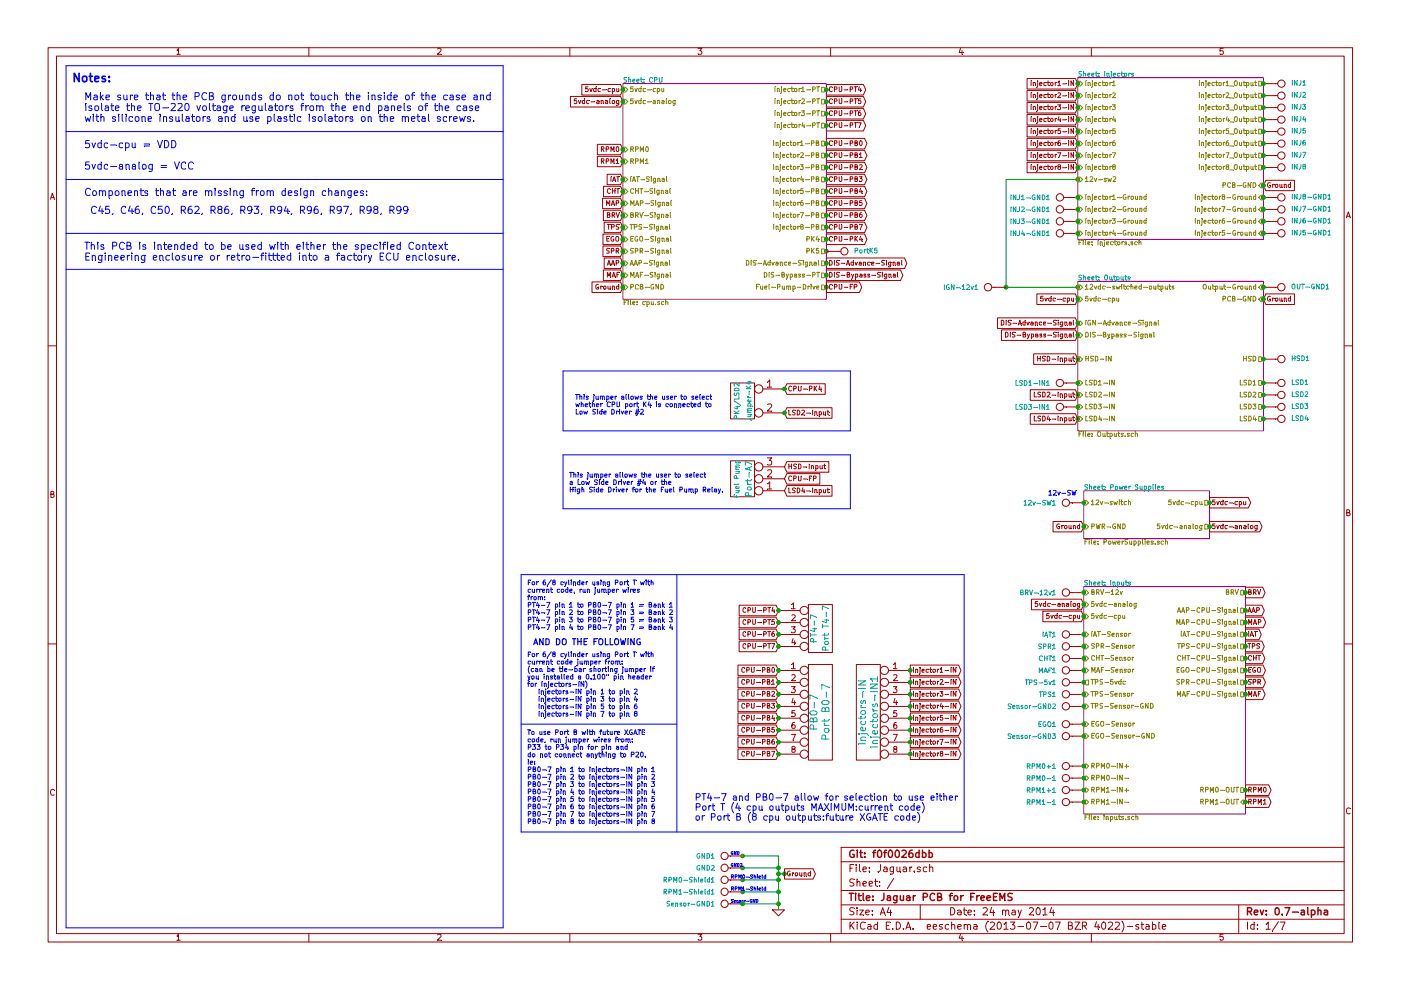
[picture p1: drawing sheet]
EESchema Schematic File Version 2
LIBS:opto
LIBS:power
LIBS:conn
LIBS:transistors
LIBS:device
LIBS:Jaguar
LIBS:Jaguar-cache
EELAYER 27 0
EELAYER END
$Descr A4 11693 8268
encoding utf-8
Sheet 1 7
Title "Jaguar PCB for FreeEMS"
Date "24 may 2014"
Rev "0.7-alpha"
Comp "Git: f0f0026dbb"
Comment1 ""
Comment2 ""
Comment3 ""
Comment4 ""
$EndDescr
Text GLabel 9050 5150 0    40   Input ~ 0
5vdc-cpu
Text GLabel 9000 2500 0    40   Input ~ 0
5vdc-cpu
Text Notes 750  1800 0    60   ~ 0
C45, C46, C50, R62, R86, R93, R94, R96, R97, R98, R99
Text Notes 700  1650 0    60   ~ 0
Components that are missing from design changes:
Connection ~ 6550 7300
Connection ~ 6500 7550
Wire Wire Line
	6500 7550 6200 7550
Connection ~ 6500 7300
Wire Wire Line
	6500 7300 6550 7300
Wire Wire Line
	6200 7150 6500 7150
Wire Notes Line
	4350 6050 5650 6050
Wire Notes Line
	4350 6950 4350 4800
Wire Notes Line
	4350 6950 8050 6950
Wire Notes Line
	4350 4800 8050 4800
Connection ~ 6200 7150
Connection ~ 6200 7250
Wire Notes Line
	550  7750 550  550 
Wire Notes Line
	550  7750 4200 7750
Wire Notes Line
	4200 7750 4200 550 
Wire Notes Line
	4200 550  550  550 
Wire Wire Line
	6500 7450 6200 7450
Wire Wire Line
	6200 7250 6500 7250
Connection ~ 6500 7250
Wire Wire Line
	6500 7350 6200 7350
Connection ~ 6500 7350
Connection ~ 6200 7350
Connection ~ 6200 7450
Connection ~ 6500 7450
Wire Wire Line
	6500 7150 6500 7600
Wire Wire Line
	9000 1500 8400 1500
Wire Wire Line
	8400 1500 8400 2400
Wire Wire Line
	8400 2400 9000 2400
Connection ~ 6900 2100
Connection ~ 8400 2400
Connection ~ 9000 2400
Connection ~ 9000 1500
Text GLabel 10400 5100 2    40   Output ~ 0
AAP
Text GLabel 5200 2200 0    40   Input ~ 0
AAP
Text GLabel 9000 2800 0    40   Input ~ 0
DIS-Bypass-Signal
Text GLabel 9000 2700 0    40   Input ~ 0
DIS-Advance-Signal
Text GLabel 6900 2300 2    40   Output ~ 0
DIS-Bypass-Signal
Text GLabel 6900 2200 2    40   Output ~ 0
DIS-Advance-Signal
$Comp
L CONN_1 INJ8
U 1 1
P 10700 1400
F 0 "INJ8" H 10780 1400 40  0000 L CNN
F 1 "INJ8" H 10700 1455 30  0001 C CNN
F 2 "" H 10700 1400 60  0001 C CNN
F 3 "" H 10700 1400 60  0001 C CNN
	1    10700 1400
	1    0    0    -1  
$EndComp
$Comp
L CONN_1 INJ7
U 1 1
P 10700 1300
F 0 "INJ7" H 10780 1300 40  0000 L CNN
F 1 "INJ7" H 10700 1355 30  0001 C CNN
F 2 "" H 10700 1300 60  0001 C CNN
F 3 "" H 10700 1300 60  0001 C CNN
	1    10700 1300
	1    0    0    -1  
$EndComp
$Comp
L CONN_1 INJ6
U 1 1
P 10700 1200
F 0 "INJ6" H 10780 1200 40  0000 L CNN
F 1 "INJ6" H 10700 1255 30  0001 C CNN
F 2 "" H 10700 1200 60  0001 C CNN
F 3 "" H 10700 1200 60  0001 C CNN
	1    10700 1200
	1    0    0    -1  
$EndComp
$Comp
L CONN_1 INJ5
U 1 1
P 10700 1100
F 0 "INJ5" H 10780 1100 40  0000 L CNN
F 1 "INJ5" H 10700 1155 30  0001 C CNN
F 2 "" H 10700 1100 60  0001 C CNN
F 3 "" H 10700 1100 60  0001 C CNN
	1    10700 1100
	1    0    0    -1  
$EndComp
$Comp
L CONN_1 INJ4
U 1 1
P 10700 1000
F 0 "INJ4" H 10780 1000 40  0000 L CNN
F 1 "INJ4" H 10700 1055 30  0001 C CNN
F 2 "" H 10700 1000 60  0001 C CNN
F 3 "" H 10700 1000 60  0001 C CNN
	1    10700 1000
	1    0    0    -1  
$EndComp
$Comp
L CONN_1 INJ3
U 1 1
P 10700 900
F 0 "INJ3" H 10780 900 40  0000 L CNN
F 1 "INJ3" H 10700 955 30  0001 C CNN
F 2 "" H 10700 900 60  0001 C CNN
F 3 "" H 10700 900 60  0001 C CNN
	1    10700 900 
	1    0    0    -1  
$EndComp
$Comp
L CONN_1 INJ2
U 1 1
P 10700 800
F 0 "INJ2" H 10780 800 40  0000 L CNN
F 1 "INJ2" H 10700 855 30  0001 C CNN
F 2 "" H 10700 800 60  0001 C CNN
F 3 "" H 10700 800 60  0001 C CNN
	1    10700 800 
	1    0    0    -1  
$EndComp
$Comp
L CONN_1 INJ1
U 1 1
P 10700 700
F 0 "INJ1" H 10780 700 40  0000 L CNN
F 1 "INJ1" H 10700 755 30  0001 C CNN
F 2 "" H 10700 700 60  0001 C CNN
F 3 "" H 10700 700 60  0001 C CNN
	1    10700 700 
	1    0    0    -1  
$EndComp
Text GLabel 6550 3250 2    40   Input ~ 0
CPU-PK4
Text GLabel 6900 2000 2    40   Output ~ 0
CPU-PK4
$Comp
L CONN_1 PortK5
U 1 1
P 7050 2100
F 0 "PortK5" H 7130 2100 40  0000 L CNN
F 1 "PortK5" H 7050 2155 30  0001 C CNN
F 2 "" H 7050 2100 60  0001 C CNN
F 3 "" H 7050 2100 60  0001 C CNN
	1    7050 2100
	1    0    0    -1  
$EndComp
Text GLabel 5200 2300 0    40   Input ~ 0
MAF
Text GLabel 10400 5800 2    40   Output ~ 0
MAF
$Comp
L CONN_1 INJ8-GND1
U 1 1
P 10700 1650
F 0 "INJ8-GND1" H 10780 1650 40  0000 L CNN
F 1 "INJ8-GND" H 10700 1705 30  0001 C CNN
F 2 "" H 10700 1650 60  0001 C CNN
F 3 "" H 10700 1650 60  0001 C CNN
	1    10700 1650
	1    0    0    -1  
$EndComp
$Comp
L CONN_1 INJ7-GND1
U 1 1
P 10700 1750
F 0 "INJ7-GND1" H 10780 1750 40  0000 L CNN
F 1 "INJ7-GND" H 10700 1805 30  0001 C CNN
F 2 "" H 10700 1750 60  0001 C CNN
F 3 "" H 10700 1750 60  0001 C CNN
	1    10700 1750
	1    0    0    -1  
$EndComp
$Comp
L CONN_1 INJ6-GND1
U 1 1
P 10700 1850
F 0 "INJ6-GND1" H 10780 1850 40  0000 L CNN
F 1 "INJ6-GND" H 10700 1905 30  0001 C CNN
F 2 "" H 10700 1850 60  0001 C CNN
F 3 "" H 10700 1850 60  0001 C CNN
	1    10700 1850
	1    0    0    -1  
$EndComp
$Comp
L CONN_1 INJ5-GND1
U 1 1
P 10700 1950
F 0 "INJ5-GND1" H 10780 1950 40  0000 L CNN
F 1 "INJ5-GND" H 10700 2005 30  0001 C CNN
F 2 "" H 10700 1950 60  0001 C CNN
F 3 "" H 10700 1950 60  0001 C CNN
	1    10700 1950
	1    0    0    -1  
$EndComp
$Comp
L CONN_1 INJ4-GND1
U 1 1
P 8850 1950
F 0 "INJ4-GND1" H 8930 1950 40  0000 L CNN
F 1 "INJ4-GND" H 8850 2005 30  0001 C CNN
F 2 "" H 8850 1950 60  0001 C CNN
F 3 "" H 8850 1950 60  0001 C CNN
	1    8850 1950
	-1   0    0    1   
$EndComp
$Comp
L CONN_1 INJ3-GND1
U 1 1
P 8850 1850
F 0 "INJ3-GND1" H 8930 1850 40  0000 L CNN
F 1 "INJ3-GND" H 8850 1905 30  0001 C CNN
F 2 "" H 8850 1850 60  0001 C CNN
F 3 "" H 8850 1850 60  0001 C CNN
	1    8850 1850
	-1   0    0    1   
$EndComp
Text GLabel 9050 4400 0    40   Input ~ 0
Ground
Text GLabel 5200 2400 0    40   Input ~ 0
Ground
Text GLabel 10550 1550 2    40   Input ~ 0
Ground
Text Notes 6100 7550 0    25   ~ 0
Sensor-GND
Text Notes 8750 4150 0    40   ~ 0
12v-SW
Text Notes 700  1250 0    60   ~ 0
5vdc-cpu = VDD\n\n5vdc-analog = VCC
$Comp
L CONN_1 Sensor-GND1
U 1 1
P 6050 7550
F 0 "Sensor-GND1" H 6130 7550 40  0000 L CNN
F 1 "Sensor-GND" H 6050 7605 30  0001 C CNN
F 2 "" H 6050 7550 60  0001 C CNN
F 3 "" H 6050 7550 60  0001 C CNN
	1    6050 7550
	-1   0    0    1   
$EndComp
Text Notes 6100 7450 0    30   ~ 0
RPM1-Shield
Text Notes 6100 7350 0    30   ~ 0
RPM0-Shield
$Comp
L CONN_1 RPM1-Shield1
U 1 1
P 6050 7450
F 0 "RPM1-Shield1" H 6130 7450 40  0000 L CNN
F 1 "RPM1-Shield" H 6050 7505 30  0001 C CNN
F 2 "" H 6050 7450 60  0001 C CNN
F 3 "" H 6050 7450 60  0001 C CNN
	1    6050 7450
	-1   0    0    1   
$EndComp
$Comp
L CONN_1 RPM0-Shield1
U 1 1
P 6050 7350
F 0 "RPM0-Shield1" H 6130 7350 40  0000 L CNN
F 1 "RPM0-Shield" H 6050 7405 30  0001 C CNN
F 2 "" H 6050 7350 60  0001 C CNN
F 3 "" H 6050 7350 60  0001 C CNN
	1    6050 7350
	-1   0    0    1   
$EndComp
Text Notes 6100 7250 0    25   ~ 0
GND2
Text Notes 6100 7150 0    25   ~ 0
GND
$Comp
L CONN_1 INJ2-GND1
U 1 1
P 8850 1750
F 0 "INJ2-GND1" H 8930 1750 40  0000 L CNN
F 1 "INJ2-GND" H 8850 1805 30  0001 C CNN
F 2 "" H 8850 1750 60  0001 C CNN
F 3 "" H 8850 1750 60  0001 C CNN
	1    8850 1750
	-1   0    0    1   
$EndComp
$Comp
L CONN_1 MAF1
U 1 1
P 8900 5600
F 0 "MAF1" H 8980 5600 40  0000 L CNN
F 1 "MAF" H 8900 5655 30  0001 C CNN
F 2 "" H 8900 5600 60  0001 C CNN
F 3 "" H 8900 5600 60  0001 C CNN
	1    8900 5600
	-1   0    0    1   
$EndComp
$Comp
L CONN_1 LSD1-IN1
U 1 1
P 8850 3200
F 0 "LSD1-IN1" H 8930 3200 40  0000 L CNN
F 1 "LSD1-IN" H 8850 3255 30  0001 C CNN
F 2 "" H 8850 3200 60  0001 C CNN
F 3 "" H 8850 3200 60  0001 C CNN
	1    8850 3200
	-1   0    0    1   
$EndComp
Text Notes 700  850  0    60   ~ 0
Make sure that the PCB grounds do not touch the inside of the case and \nisolate the TO-220 voltage regulators from the end panels of the case\nwith silicone insulators and use plastic isolators on the metal screws.
Text GLabel 6500 6300 0    40   Input ~ 0
CPU-PB7
Text GLabel 6500 6200 0    40   Input ~ 0
CPU-PB6
Text GLabel 6500 6100 0    40   Input ~ 0
CPU-PB5
Text GLabel 6500 6000 0    40   Input ~ 0
CPU-PB4
Text GLabel 6500 5900 0    40   Input ~ 0
CPU-PB3
Text GLabel 6500 5800 0    40   Input ~ 0
CPU-PB2
Text GLabel 6500 5700 0    40   Input ~ 0
CPU-PB1
Text GLabel 6500 5600 0    40   Input ~ 0
CPU-PB0
Text GLabel 6900 1900 2    40   Output ~ 0
CPU-PB7
Text GLabel 6900 1800 2    40   Output ~ 0
CPU-PB6
Text GLabel 6900 1700 2    40   Output ~ 0
CPU-PB5
Text GLabel 6900 1600 2    40   Output ~ 0
CPU-PB4
Text GLabel 6900 1500 2    40   Output ~ 0
CPU-PB3
Text GLabel 6900 1400 2    40   Output ~ 0
CPU-PB2
Text GLabel 6900 1300 2    40   Output ~ 0
CPU-PB1
Text GLabel 6900 1200 2    40   Output ~ 0
CPU-PB0
Text GLabel 6500 5400 0    40   Input ~ 0
CPU-PT7
Text GLabel 6500 5300 0    40   Input ~ 0
CPU-PT6
Text GLabel 6500 5200 0    40   Input ~ 0
CPU-PT5
Text GLabel 6500 5100 0    40   Input ~ 0
CPU-PT4
Text GLabel 6900 1050 2    40   Output ~ 0
CPU-PT7
Text GLabel 6900 950  2    40   Output ~ 0
CPU-PT6
Text GLabel 6900 850  2    40   Output ~ 0
CPU-PT5
Text GLabel 6900 750  2    40   Output ~ 0
CPU-PT4
$Comp
L CONN_1 LSD2
U 1 1
P 10700 3300
F 0 "LSD2" H 10780 3300 40  0000 L CNN
F 1 "LSD2" H 10700 3355 30  0001 C CNN
F 2 "" H 10700 3300 60  0001 C CNN
F 3 "" H 10700 3300 60  0001 C CNN
	1    10700 3300
	1    0    0    -1  
$EndComp
Text Notes 4450 5400 0    50   ~ 10
AND DO THE FOLLOWING
Text GLabel 7600 6300 2    40   Output ~ 0
Injector8-IN
Text GLabel 7600 6200 2    40   Output ~ 0
Injector7-IN
$Comp
L CONN_8 Injectors-IN1
U 1 1
P 7250 5950
F 0 "Injectors-IN1" V 7200 5950 60  0000 C CNN
F 1 "Injectors-IN" V 7300 5950 60  0000 C CNN
F 2 "" H 7250 5950 60  0001 C CNN
F 3 "" H 7250 5950 60  0001 C CNN
	1    7250 5950
	-1   0    0    -1  
$EndComp
$Comp
L CONN_1 LSD1
U 1 1
P 10700 3200
F 0 "LSD1" H 10780 3200 40  0000 L CNN
F 1 "LSD1" H 10700 3255 30  0001 C CNN
F 2 "" H 10700 3200 60  0001 C CNN
F 3 "" H 10700 3200 60  0001 C CNN
	1    10700 3200
	1    0    0    -1  
$EndComp
Text GLabel 9000 1400 0    40   Input ~ 0
Injector8-IN
Text GLabel 9000 1300 0    40   Input ~ 0
Injector7-IN
$Comp
L CONN_4 PT4-7
U 1 1
P 6850 5250
F 0 "PT4-7" V 6800 5250 50  0000 C CNN
F 1 "Port T4-7" V 6900 5250 50  0000 C CNN
F 2 "" H 6850 5250 60  0001 C CNN
F 3 "" H 6850 5250 60  0001 C CNN
	1    6850 5250
	1    0    0    -1  
$EndComp
$Comp
L CONN_8 PB0-7
U 1 1
P 6850 5950
F 0 "PB0-7" V 6800 5950 60  0000 C CNN
F 1 "Port B0-7" V 6900 5950 60  0000 C CNN
F 2 "" H 6850 5950 60  0001 C CNN
F 3 "" H 6850 5950 60  0001 C CNN
	1    6850 5950
	1    0    0    -1  
$EndComp
Text Notes 4400 6150 0    40   ~ 0
To use Port B with future XGATE \ncode, run jumper wires from:\nP33 to P34 pin for pin and \ndo not connect anything to P20.\nie: \nPB0-7 pin 1 to Injectors-IN pin 1\nPB0-7 pin 2 to Injectors-IN pin 2\nPB0-7 pin 3 to Injectors-IN pin 3\nPB0-7 pin 4 to Injectors-IN pin 4\nPB0-7 pin 5 to Injectors-IN pin 5\nPB0-7 pin 6 to Injectors-IN pin 6\nPB0-7 pin 7 to Injectors-IN pin 7\nPB0-7 pin 8 to Injectors-IN pin 8\n
Text Notes 4400 5500 0    40   ~ 0
For 6/8 cylinder using Port T with\ncurrent code jumper from:\n(can be tie-bar shorting jumper if \nyou installed a 0.100" pin header \nfor Injectors-IN)\n   Injectors-IN pin 1 to pin 2\n   Injectors-IN pin 3 to pin 4\n   Injectors-IN pin 5 to pin 6\n   Injectors-IN pin 7 to pin 8
Text Notes 4400 4900 0    40   ~ 0
For 6/8 cylinder using Port T with\ncurrent code, run jumper wires \nfrom: \nPT4-7 pin 1 to PB0-7 pin 1 = Bank 1\nPT4-7 pin 2 to PB0-7 pin 3 = Bank 2\nPT4-7 pin 3 to PB0-7 pin 5 = Bank 3\nPT4-7 pin 4 to PB0-7 pin 7 = Bank 4
Text Notes 5800 6700 0    55   ~ 0
PT4-7 and PB0-7 allow for selection to use either \nPort T (4 cpu outputs MAXIMUM:current code)\nor Port B (8 cpu outputs:future XGATE code)
Text GLabel 7600 6100 2    40   Output ~ 0
Injector6-IN
Text GLabel 7600 6000 2    40   Output ~ 0
Injector5-IN
Text GLabel 7600 5900 2    40   Output ~ 0
Injector4-IN
Text GLabel 7600 5800 2    40   Output ~ 0
Injector3-IN
Text GLabel 7600 5700 2    40   Output ~ 0
Injector2-IN
Text GLabel 9000 1200 0    40   Input ~ 0
Injector6-IN
Text GLabel 9000 1100 0    40   Input ~ 0
Injector5-IN
Text GLabel 9000 1000 0    40   Input ~ 0
Injector4-IN
Text GLabel 9000 900  0    40   Input ~ 0
Injector3-IN
Text GLabel 9000 800  0    40   Input ~ 0
Injector2-IN
Text GLabel 7600 5600 2    40   Output ~ 0
Injector1-IN
Text GLabel 9000 700  0    40   Input ~ 0
Injector1-IN
$Sheet
S 5200 700  1700 1800
U 4F0A2F06
F0 "CPU" 40
F1 "cpu.sch" 40
F2 "Fuel-Pump-Drive" O R 6900 2400 40 
F3 "DIS-Advance-Signal" O R 6900 2200 40 
F4 "MAF-Signal" I L 5200 2300 40 
F5 "BRV-Signal" I L 5200 1800 40 
F6 "MAP-Signal" I L 5200 1700 40 
F7 "TPS-Signal" I L 5200 1900 40 
F8 "IAT-Signal" I L 5200 1500 40 
F9 "AAP-Signal" I L 5200 2200 40 
F10 "5vdc-analog" I L 5200 850 40 
F11 "5vdc-cpu" I L 5200 750 40 
F12 "Injector6-PB" O R 6900 1700 40 
F13 "Injector5-PB" O R 6900 1600 40 
F14 "Injector4-PB" O R 6900 1500 40 
F15 "Injector3-PB" O R 6900 1400 40 
F16 "Injector2-PB" O R 6900 1300 40 
F17 "Injector1-PB" O R 6900 1200 40 
F18 "Injector3-PT" O R 6900 950 40 
F19 "Injector2-PT" O R 6900 850 40 
F20 "Injector1-PT" O R 6900 750 40 
F21 "DIS-Bypass-PT" O R 6900 2300 40 
F22 "Injector4-PT" O R 6900 1050 40 
F23 "Injector8-PB" O R 6900 1900 40 
F24 "Injector7-PB" O R 6900 1800 40 
F25 "PCB-GND" I L 5200 2400 40 
F26 "RPM1" I L 5200 1350 40 
F27 "RPM0" I L 5200 1250 40 
F28 "PK5" O R 6900 2100 40 
F29 "SPR-Signal" I L 5200 2100 40 
F30 "PK4" O R 6900 2000 40 
F31 "EGO-Signal" I L 5200 2000 40 
F32 "CHT-Signal" I L 5200 1600 40 
$EndSheet
Text Notes 600  700  0    70   ~ 14
Notes:
$Comp
L CONN_1 IGN-12v1
U 1 1
P 8250 2400
F 0 "IGN-12v1" H 8330 2400 40  0000 L CNN
F 1 "IGN-12v" H 8250 2455 30  0001 C CNN
F 2 "" H 8250 2400 60  0001 C CNN
F 3 "" H 8250 2400 60  0001 C CNN
	1    8250 2400
	-1   0    0    1   
$EndComp
$Comp
L CONN_1 OUT-GND1
U 1 1
P 10700 2400
F 0 "OUT-GND1" H 10780 2400 40  0000 L CNN
F 1 "OUTPUT-GND" H 10700 2455 30  0001 C CNN
F 2 "" H 10700 2400 60  0001 C CNN
F 3 "" H 10700 2400 60  0001 C CNN
	1    10700 2400
	1    0    0    -1  
$EndComp
$Comp
L GND #PWR01
U 1 1
P 6500 7600
F 0 "#PWR01" H 6500 7600 30  0001 C CNN
F 1 "GND" H 6500 7530 30  0001 C CNN
F 2 "" H 6500 7600 60  0001 C CNN
F 3 "" H 6500 7600 60  0001 C CNN
	1    6500 7600
	1    0    0    -1  
$EndComp
$Comp
L CONN_1 TPS-5v1
U 1 1
P 8900 5700
F 0 "TPS-5v1" H 8980 5700 40  0000 L CNN
F 1 "TPS-5v" H 8900 5755 30  0001 C CNN
F 2 "" H 8900 5700 60  0001 C CNN
F 3 "" H 8900 5700 60  0001 C CNN
	1    8900 5700
	-1   0    0    1   
$EndComp
$Sheet
S 9050 4900 1350 1900
U 4F0BB08D
F0 "Inputs" 40
F1 "inputs.sch" 40
F2 "TPS-Sensor-GND" I L 9050 5900 40 
F3 "IAT-CPU-Signal" O R 10400 5300 40 
F4 "IAT-Sensor" I L 9050 5300 40 
F5 "TPS-CPU-Signal" O R 10400 5400 40 
F6 "TPS-Sensor" I L 9050 5800 40 
F7 "BRV" O R 10400 4950 40 
F8 "MAP-CPU-Signal" O R 10400 5200 40 
F9 "BRV-12v" I L 9050 4950 40 
F10 "TPS-5vdc" O L 9050 5700 40 
F11 "5vdc-analog" I L 9050 5050 40 
F12 "MAF-Sensor" I L 9050 5600 40 
F13 "MAF-CPU-Signal" O R 10400 5800 40 
F14 "RPM1-IN-" B L 9050 6700 40 
F15 "RPM0-IN-" B L 9050 6500 40 
F16 "RPM1-IN+" B L 9050 6600 40 
F17 "RPM0-IN+" B L 9050 6400 40 
F18 "RPM1-OUT" B R 10400 6700 40 
F19 "RPM0-OUT" O R 10400 6600 40 
F20 "AAP-CPU-Signal" O R 10400 5100 40 
F21 "SPR-Sensor" I L 9050 5400 40 
F22 "SPR-CPU-Signal" O R 10400 5700 40 
F23 "5vdc-cpu" I L 9050 5150 40 
F24 "CHT-Sensor" I L 9050 5500 40 
F25 "EGO-CPU-Signal" O R 10400 5600 40 
F26 "EGO-Sensor" I L 9050 6050 40 
F27 "EGO-Sensor-GND" I L 9050 6150 40 
F28 "CHT-CPU-Signal" O R 10400 5500 40 
$EndSheet
Text GLabel 9050 5050 0    40   Input ~ 0
5vdc-analog
Text GLabel 5200 850  0    40   Input ~ 0
5vdc-analog
$Comp
L CONN_1 GND1
U 1 1
P 6050 7150
F 0 "GND1" H 6130 7150 40  0000 L CNN
F 1 "GND" H 6050 7205 30  0001 C CNN
F 2 "" H 6050 7150 60  0001 C CNN
F 3 "" H 6050 7150 60  0001 C CNN
	1    6050 7150
	-1   0    0    1   
$EndComp
Text GLabel 5200 1800 0    40   Input ~ 0
BRV
Text GLabel 5200 1350 0    40   Input ~ 0
RPM1
Text GLabel 10400 6700 2    40   Output ~ 0
RPM1
$Comp
L CONN_1 RPM0-1
U 1 1
P 8900 6500
F 0 "RPM0-1" H 8980 6500 40  0000 L CNN
F 1 "RPM0-" H 8900 6555 30  0001 C CNN
F 2 "" H 8900 6500 60  0001 C CNN
F 3 "" H 8900 6500 60  0001 C CNN
	1    8900 6500
	-1   0    0    1   
$EndComp
$Comp
L CONN_1 INJ1-GND1
U 1 1
P 8850 1650
F 0 "INJ1-GND1" H 8930 1650 40  0000 L CNN
F 1 "INJ1-GND" H 8850 1705 30  0001 C CNN
F 2 "" H 8850 1650 60  0001 C CNN
F 3 "" H 8850 1650 60  0001 C CNN
	1    8850 1650
	-1   0    0    1   
$EndComp
$Comp
L CONN_1 RPM1-1
U 1 1
P 8900 6700
F 0 "RPM1-1" H 8980 6700 40  0000 L CNN
F 1 "RPM1-" H 8900 6755 30  0001 C CNN
F 2 "" H 8900 6700 60  0001 C CNN
F 3 "" H 8900 6700 60  0001 C CNN
	1    8900 6700
	-1   0    0    1   
$EndComp
$Comp
L CONN_1 RPM1+1
U 1 1
P 8900 6600
F 0 "RPM1+1" H 8980 6600 40  0000 L CNN
F 1 "RPM1+" H 8900 6655 30  0001 C CNN
F 2 "" H 8900 6600 60  0001 C CNN
F 3 "" H 8900 6600 60  0001 C CNN
	1    8900 6600
	-1   0    0    1   
$EndComp
$Comp
L CONN_1 HSD1
U 1 1
P 10700 3000
F 0 "HSD1" H 10780 3000 40  0000 L CNN
F 1 "HSD" H 10700 3055 30  0001 C CNN
F 2 "" H 10700 3000 60  0001 C CNN
F 3 "" H 10700 3000 60  0001 C CNN
	1    10700 3000
	1    0    0    -1  
$EndComp
$Sheet
S 9000 2350 1550 1250
U 4F0D82A1
F0 "Outputs" 40
F1 "Outputs.sch" 40
F2 "Output-Ground" I R 10550 2400 40 
F3 "12vdc-switched-outputs" I L 9000 2400 40 
F4 "IGN-Advance-Signal" B L 9000 2700 40 
F5 "DIS-Bypass-Signal" I L 9000 2800 40 
F6 "5vdc-cpu" I L 9000 2500 40 
F7 "LSD2-IN" I L 9000 3300 40 
F8 "LSD2" O R 10550 3300 40 
F9 "PCB-GND" I R 10550 2500 40 
F10 "HSD-IN" I L 9000 3000 40 
F11 "HSD" O R 10550 3000 40 
F12 "LSD1-IN" I L 9000 3200 40 
F13 "LSD1" O R 10550 3200 40 
F14 "LSD3-IN" I L 9000 3400 40 
F15 "LSD3" O R 10550 3400 40 
F16 "LSD4" O R 10550 3500 40 
F17 "LSD4-IN" I L 9000 3500 40 
$EndSheet
$Sheet
S 9000 650  1550 1350
U 4F0D0381
F0 "Injectors" 40
F1 "Injectors.sch" 40
F2 "Injector6_Output" O R 10550 1200 40 
F3 "Injector5_Output" O R 10550 1100 40 
F4 "Injector4_Output" O R 10550 1000 40 
F5 "Injector3_Output" O R 10550 900 40 
F6 "Injector3" I L 9000 900 40 
F7 "Injector2" I L 9000 800 40 
F8 "Injector2_Output" O R 10550 800 40 
F9 "Injector1_Output" O R 10550 700 40 
F10 "Injector1" I L 9000 700 40 
F11 "Injector6" I L 9000 1200 40 
F12 "Injector5" I L 9000 1100 40 
F13 "Injector4" I L 9000 1000 40 
F14 "Injector7" I L 9000 1300 40 
F15 "Injector8_Output" O R 10550 1400 40 
F16 "Injector7_Output" O R 10550 1300 40 
F17 "Injector8" I L 9000 1400 40 
F18 "12v-sw2" I L 9000 1500 40 
F19 "PCB-GND" I R 10550 1550 40 
F20 "Injector8-Ground" I R 10550 1650 40 
F21 "Injector7-Ground" I R 10550 1750 40 
F22 "Injector5-Ground" I R 10550 1950 40 
F23 "Injector6-Ground" I R 10550 1850 40 
F24 "Injector4-Ground" I L 9000 1950 40 
F25 "Injector3-Ground" I L 9000 1850 40 
F26 "Injector2-Ground" I L 9000 1750 40 
F27 "Injector1-Ground" I L 9000 1650 40 
$EndSheet
$Sheet
S 9050 4100 1050 400 
U 4F0A4778
F0 "Power Supplies" 40
F1 "PowerSupplies.sch" 40
F2 "12v-switch" I L 9050 4200 40 
F3 "5vdc-analog" O R 10100 4400 40 
F4 "5vdc-cpu" O R 10100 4200 40 
F5 "PWR-GND" I L 9050 4400 40 
$EndSheet
$Comp
L CONN_1 BRV-12v1
U 1 1
P 8900 4950
F 0 "BRV-12v1" H 8980 4950 40  0000 L CNN
F 1 "BRV-12v" H 8900 5005 30  0001 C CNN
F 2 "" H 8900 4950 60  0001 C CNN
F 3 "" H 8900 4950 60  0001 C CNN
	1    8900 4950
	-1   0    0    1   
$EndComp
$Comp
L CONN_1 GND2
U 1 1
P 6050 7250
F 0 "GND2" H 6130 7250 40  0000 L CNN
F 1 "GND2" H 6050 7305 30  0001 C CNN
F 2 "" H 6050 7250 60  0001 C CNN
F 3 "" H 6050 7250 60  0001 C CNN
	1    6050 7250
	-1   0    0    1   
$EndComp
$Comp
L CONN_1 RPM0+1
U 1 1
P 8900 6400
F 0 "RPM0+1" H 8980 6400 40  0000 L CNN
F 1 "RPM0+" H 8900 6455 30  0001 C CNN
F 2 "" H 8900 6400 60  0001 C CNN
F 3 "" H 8900 6400 60  0001 C CNN
	1    8900 6400
	-1   0    0    1   
$EndComp
$Comp
L CONN_1 Sensor-GND3
U 1 1
P 8900 6150
F 0 "Sensor-GND3" H 8980 6150 40  0000 L CNN
F 1 "Sensor-GND" H 8900 6205 30  0001 C CNN
F 2 "" H 8900 6150 60  0001 C CNN
F 3 "" H 8900 6150 60  0001 C CNN
	1    8900 6150
	-1   0    0    1   
$EndComp
$Comp
L CONN_1 EGO1
U 1 1
P 8900 6050
F 0 "EGO1" H 8980 6050 40  0000 L CNN
F 1 "EGO" H 8900 6105 30  0001 C CNN
F 2 "" H 8900 6050 60  0001 C CNN
F 3 "" H 8900 6050 60  0001 C CNN
	1    8900 6050
	-1   0    0    1   
$EndComp
$Comp
L CONN_1 Sensor-GND2
U 1 1
P 8900 5900
F 0 "Sensor-GND2" H 8980 5900 40  0000 L CNN
F 1 "Sensor-GND" H 8900 5955 30  0001 C CNN
F 2 "" H 8900 5900 60  0001 C CNN
F 3 "" H 8900 5900 60  0001 C CNN
	1    8900 5900
	-1   0    0    1   
$EndComp
$Comp
L CONN_1 TPS1
U 1 1
P 8900 5800
F 0 "TPS1" H 8980 5800 40  0000 L CNN
F 1 "TPS" H 8900 5855 30  0001 C CNN
F 2 "" H 8900 5800 60  0001 C CNN
F 3 "" H 8900 5800 60  0001 C CNN
	1    8900 5800
	-1   0    0    1   
$EndComp
$Comp
L CONN_1 CHT1
U 1 1
P 8900 5500
F 0 "CHT1" H 8980 5500 40  0000 L CNN
F 1 "CHT" H 8900 5555 30  0001 C CNN
F 2 "" H 8900 5500 60  0001 C CNN
F 3 "" H 8900 5500 60  0001 C CNN
	1    8900 5500
	-1   0    0    1   
$EndComp
$Comp
L CONN_1 SPR1
U 1 1
P 8900 5400
F 0 "SPR1" H 8980 5400 40  0000 L CNN
F 1 "SPR" H 8900 5455 30  0001 C CNN
F 2 "" H 8900 5400 60  0001 C CNN
F 3 "" H 8900 5400 60  0001 C CNN
	1    8900 5400
	-1   0    0    1   
$EndComp
$Comp
L CONN_1 IAT1
U 1 1
P 8900 5300
F 0 "IAT1" H 8980 5300 40  0000 L CNN
F 1 "IAT" H 8900 5355 30  0001 C CNN
F 2 "" H 8900 5300 60  0001 C CNN
F 3 "" H 8900 5300 60  0001 C CNN
	1    8900 5300
	-1   0    0    1   
$EndComp
Text GLabel 10400 6600 2    40   Output ~ 0
RPM0
Text GLabel 5200 2000 0    40   Input ~ 0
EGO
Text GLabel 10400 5600 2    40   Output ~ 0
EGO
Text GLabel 5200 1900 0    40   Input ~ 0
TPS
Text GLabel 10400 5400 2    40   Output ~ 0
TPS
Text GLabel 5200 1600 0    40   Input ~ 0
CHT
Text GLabel 10400 5500 2    40   Output ~ 0
CHT
Text GLabel 5200 2100 0    40   Input ~ 0
SPR
Text GLabel 10400 5700 2    40   Output ~ 0
SPR
Text GLabel 5200 1500 0    40   Input ~ 0
IAT
Text GLabel 10400 5300 2    40   Output ~ 0
IAT
Text GLabel 10400 5200 2    40   Output ~ 0
MAP
Text GLabel 10400 4950 2    40   Output ~ 0
BRV
Text GLabel 5200 1250 0    40   Input ~ 0
RPM0
Text GLabel 5200 1700 0    40   Input ~ 0
MAP
Text GLabel 5200 750  0    40   Input ~ 0
5vdc-cpu
Text GLabel 6550 7300 2    40   Output ~ 0
Ground
Text GLabel 10100 4200 2    40   Output ~ 0
5vdc-cpu
Text GLabel 10100 4400 2    40   Output ~ 0
5vdc-analog
$Comp
L CONN_1 12v-SW1
U 1 1
P 8900 4200
F 0 "12v-SW1" H 8980 4200 40  0000 L CNN
F 1 "12v-SW" H 8900 4255 30  0001 C CNN
F 2 "" H 8900 4200 60  0001 C CNN
F 3 "" H 8900 4200 60  0001 C CNN
	1    8900 4200
	-1   0    0    1   
$EndComp
Wire Notes Line
	8050 4800 8050 6950
Wire Notes Line
	5650 4800 5650 6950
Connection ~ 6900 2400
Connection ~ 9000 3000
Connection ~ 9000 3200
Connection ~ 9000 3300
Connection ~ 9050 4200
Connection ~ 6200 7550
Connection ~ 9000 1650
Connection ~ 9000 1750
Connection ~ 9000 1850
Connection ~ 9000 1950
Connection ~ 10550 1650
Connection ~ 10550 1750
Connection ~ 10550 1850
Connection ~ 10550 1950
Connection ~ 10550 700 
Connection ~ 10550 800 
Connection ~ 10550 900 
Connection ~ 10550 1000
Connection ~ 10550 1100
Connection ~ 10550 1200
Connection ~ 10550 1300
Connection ~ 10550 1400
Connection ~ 10550 3200
Connection ~ 10550 3300
Connection ~ 9050 4950
Connection ~ 9050 5300
Connection ~ 9050 5400
Connection ~ 9050 5500
Connection ~ 9050 5600
Connection ~ 9050 5700
Connection ~ 9050 5800
Connection ~ 9050 5900
Connection ~ 9050 6050
Connection ~ 9050 6150
Connection ~ 9050 6400
Connection ~ 9050 6500
Connection ~ 9050 6600
Connection ~ 9050 6700
$Comp
L CONN_1 LSD3-IN1
U 1 1
P 8850 3400
F 0 "LSD3-IN1" H 8930 3400 40  0000 L CNN
F 1 "LSD3-IN" H 8850 3455 30  0001 C CNN
F 2 "" H 8850 3400 60  0001 C CNN
F 3 "" H 8850 3400 60  0001 C CNN
	1    8850 3400
	-1   0    0    1   
$EndComp
$Comp
L CONN_1 LSD4
U 1 1
P 10700 3500
F 0 "LSD4" H 10780 3500 40  0000 L CNN
F 1 "LSD4" H 10700 3555 30  0001 C CNN
F 2 "" H 10700 3500 60  0001 C CNN
F 3 "" H 10700 3500 60  0001 C CNN
	1    10700 3500
	1    0    0    -1  
$EndComp
$Comp
L CONN_1 LSD3
U 1 1
P 10700 3400
F 0 "LSD3" H 10780 3400 40  0000 L CNN
F 1 "LSD3" H 10700 3455 30  0001 C CNN
F 2 "" H 10700 3400 60  0001 C CNN
F 3 "" H 10700 3400 60  0001 C CNN
	1    10700 3400
	1    0    0    -1  
$EndComp
Connection ~ 10550 3400
Connection ~ 10550 3000
Connection ~ 9000 3400
Text GLabel 10550 2500 2    40   Input ~ 0
Ground
Wire Notes Line
	550  1100 4200 1100
Wire Notes Line
	550  1500 4200 1500
Wire Notes Line
	550  1950 4200 1950
Text Notes 700  2100 0    60   ~ 0
This PCB is intended to be used with either the specified Context\nEngineering enclosure or retro-fittted into a factory ECU enclosure.
Wire Notes Line
	550  2250 4200 2250
Connection ~ 9000 3500
Connection ~ 10550 3500
Connection ~ 10550 2400
Connection ~ 9000 700 
Connection ~ 9000 800 
Connection ~ 9000 900 
Connection ~ 9000 1000
Connection ~ 9000 1100
Connection ~ 9000 1200
Connection ~ 9000 1300
Connection ~ 9000 1400
Connection ~ 9000 2500
Connection ~ 9000 2700
Connection ~ 9000 2800
Connection ~ 9050 4400
Connection ~ 10100 4200
Connection ~ 10100 4400
Connection ~ 10550 2500
Connection ~ 10550 1550
Connection ~ 5200 750 
Connection ~ 5200 850 
Connection ~ 5200 1250
Connection ~ 5200 1350
Connection ~ 5200 1500
Connection ~ 5200 1600
Connection ~ 5200 1700
Connection ~ 5200 1800
Connection ~ 5200 1900
Connection ~ 5200 2000
Connection ~ 5200 2100
Connection ~ 5200 2200
Connection ~ 5200 2300
Connection ~ 5200 2400
Connection ~ 6900 2300
Connection ~ 6900 2200
Connection ~ 6900 2000
Connection ~ 6900 1900
Connection ~ 6900 1800
Connection ~ 6900 1700
Connection ~ 6900 1600
Connection ~ 6900 1500
Connection ~ 6900 1400
Connection ~ 6900 1300
Connection ~ 6900 1200
Connection ~ 6900 1050
Connection ~ 6900 950 
Connection ~ 6900 850 
Connection ~ 6900 750 
Connection ~ 6500 5100
Connection ~ 6500 5200
Connection ~ 6500 5300
Connection ~ 6500 5400
Connection ~ 6500 5600
Connection ~ 6500 5700
Connection ~ 6500 5800
Connection ~ 6500 5900
Connection ~ 6500 6000
Connection ~ 6500 6100
Connection ~ 6500 6200
Connection ~ 6500 6300
Connection ~ 7600 5600
Connection ~ 7600 5700
Connection ~ 7600 5800
Connection ~ 7600 5900
Connection ~ 7600 6000
Connection ~ 7600 6100
Connection ~ 7600 6200
Connection ~ 7600 6300
Connection ~ 9050 5050
Connection ~ 9050 5150
Connection ~ 10400 4950
Connection ~ 10400 5100
Connection ~ 10400 5200
Connection ~ 10400 5300
Connection ~ 10400 5400
Connection ~ 10400 5500
Connection ~ 10400 5600
Connection ~ 10400 5700
Connection ~ 10400 5800
Connection ~ 10400 6600
Connection ~ 10400 6700
$Comp
L CONN_2 Jumper-K4
U 1 1
P 6200 3350
F 0 "Jumper-K4" V 6150 3350 40  0000 C CNN
F 1 "PK4/LSD2" V 6250 3350 40  0000 C CNN
F 2 "" H 6200 3350 60  0000 C CNN
F 3 "" H 6200 3350 60  0000 C CNN
	1    6200 3350
	-1   0    0    -1  
$EndComp
Text GLabel 9000 3300 0    40   Input ~ 0
LSD2-Input
Text GLabel 6550 3450 2    40   Input ~ 0
LSD2-Input
Connection ~ 6550 3250
Connection ~ 6550 3450
$Comp
L CONN_3 Port-A7
U 1 1
P 6200 4000
F 0 "Port-A7" V 6150 4000 50  0000 C CNN
F 1 "Fuel Pump" V 6250 4000 40  0000 C CNN
F 2 "" H 6200 4000 60  0000 C CNN
F 3 "" H 6200 4000 60  0000 C CNN
	1    6200 4000
	-1   0    0    1   
$EndComp
Text GLabel 6900 2400 2    40   Output ~ 0
CPU-FP
Text GLabel 6550 4000 2    40   Input ~ 0
CPU-FP
Text GLabel 9000 3500 0    40   Input ~ 0
LSD4-Input
Text GLabel 6550 4100 2    40   Input ~ 0
LSD4-Input
Text GLabel 9000 3000 0    40   Input ~ 0
HSD-Input
Text GLabel 6550 3900 2    40   Input ~ 0
HSD-Input
Text Notes 4750 4000 0    40   ~ 0
This jumper allows the user to select\na Low Side Driver #4 or the\nHigh Side Driver for the Fuel Pump Relay.
Text Notes 4800 3350 0    40   ~ 0
This jumper allows the user to select\nwhether CPU port K4 is connected to\nLow Side Driver #2
Wire Notes Line
	4700 3100 4700 3600
Wire Notes Line
	4700 3600 7100 3600
Wire Notes Line
	7100 3600 7100 3100
Wire Notes Line
	7100 3100 4700 3100
Wire Notes Line
	4700 3800 4700 4250
Wire Notes Line
	4700 4250 7100 4250
Wire Notes Line
	7100 4250 7100 3800
Wire Notes Line
	7100 3800 4700 3800
$EndSCHEMATC
